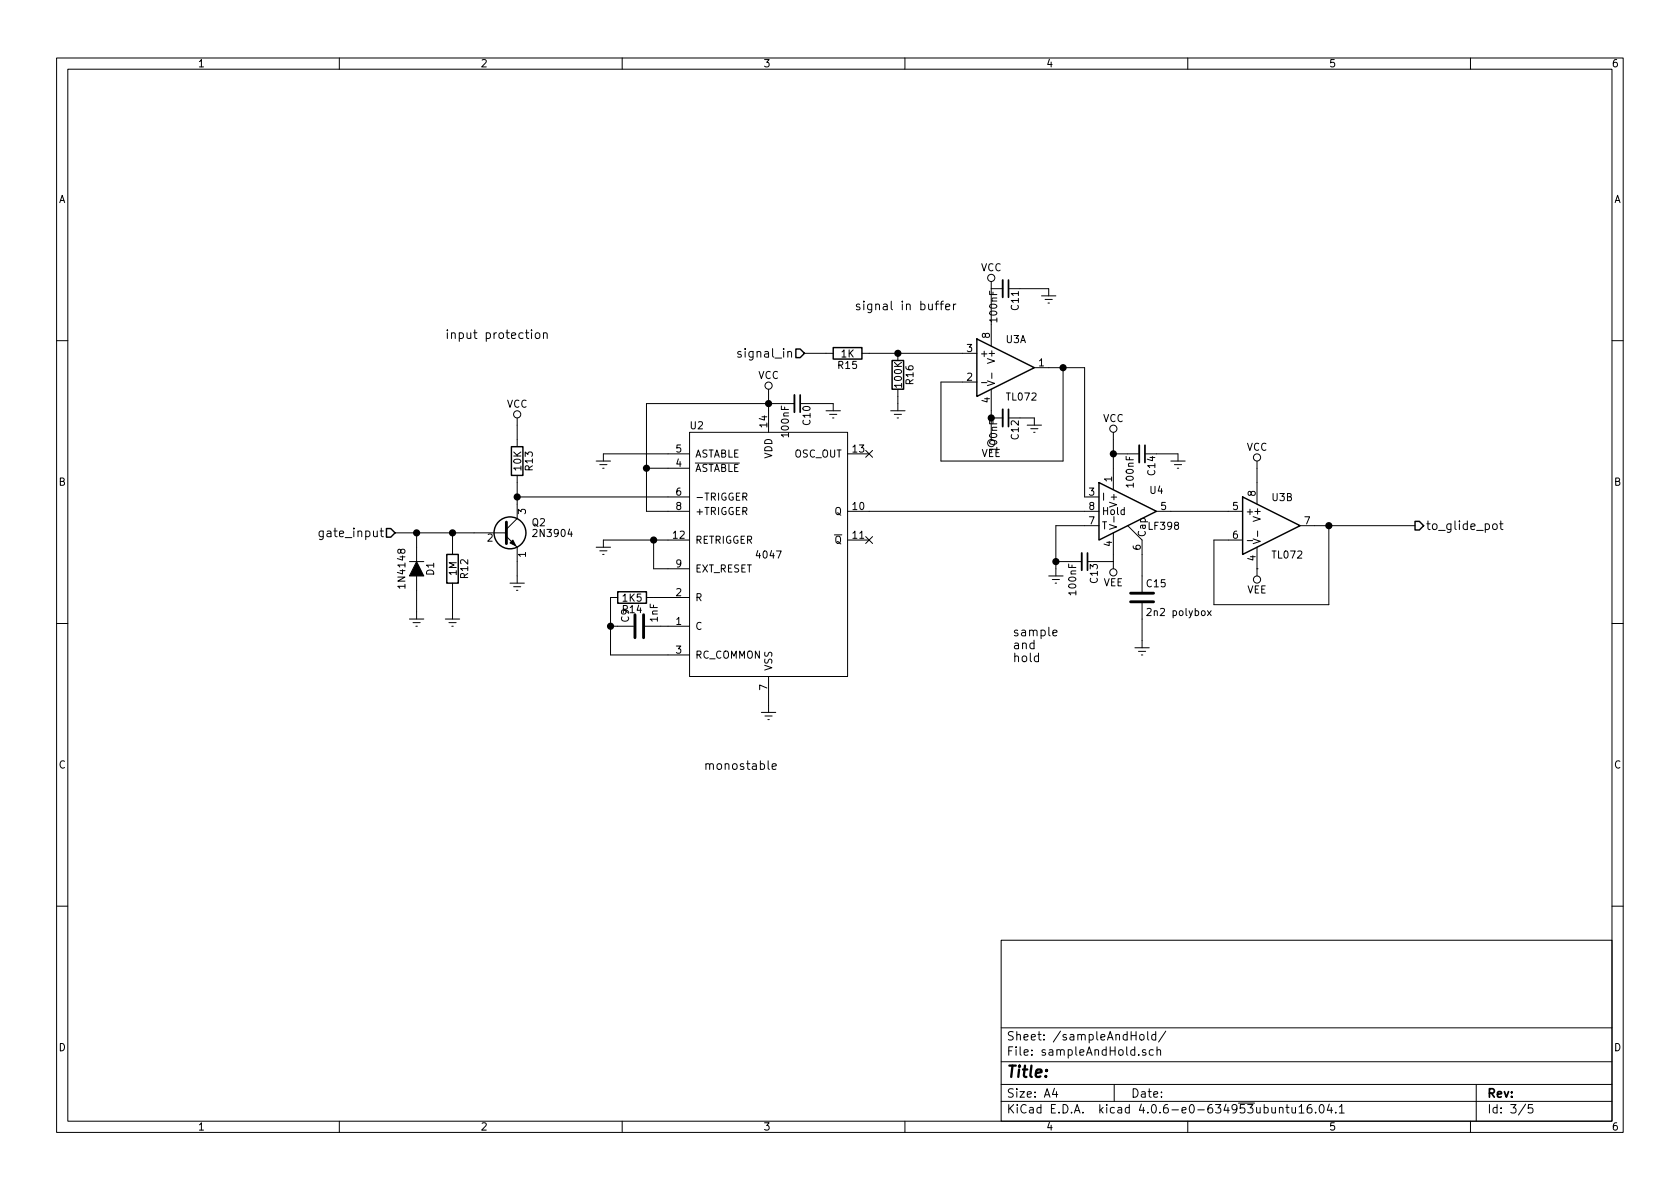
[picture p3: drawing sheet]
<svg xmlns="http://www.w3.org/2000/svg" width="297mm" height="210mm" viewBox="0 0 297 210" stroke-linecap="round" stroke-linejoin="round" font-family="sans-serif">
<g fill="none" stroke="#000" stroke-width=".18">
<path d="M10 10.3h277v189.9h-277zM12 12.2h273v186.1h-273zM60 10.3v1.9M110 10.3v1.9M160 10.3v1.9M210 10.3v1.9M260 10.3v1.9M94 58.3v.2M94 58.8v1.1M94.7 59l.2-.2 .5 .2 .1 .6-.2 .2-.4 .1-.2-.2zM96.1 59l.1-.1a.36 .36 0 0 1 .5 .2v.8M96.1 58.8v1.1"/>
<path d="M165.4 53.8h.5M165.9 53.3h-.3v.2v1.3M166.2 53.8h.6M166.8 53.3h-.3l-.1 .2v1.3M167.2 54.3l.7-.2v-.3h-.5l-.2 .2 .1 .7h.6M168.6 53.8v1M169 53.8h-.3l-.1 .3M175.3 49.8v11.4M175.3 51h2M178.4 51h7v1.3M184.1 52.3h2.6M184.8 53h1.3"/>
<path d="M185.3 53.6h.2M10 60.2h2M91.4 73.9v5.1M121.9 76.4h28v43.2h-28zM131 62.2l-.3-.1-.3 .3 .1 .2 .5 .1v.4h-.6M135.9 68.8v7.6M140.5 71.4h-26.2v19h7.6M142.2 62.5h5.1M143.5 71.4h3.8v1.2M146 72.6h2.6M146.7 73.3h1.3M147.2 73.9h.2"/>
<path d="M152.4 62.5h20.3M153.1 79.6l1.2 1.3M154.3 79.6l-1.2 1.3M157.5 72.6h2.5M158.1 73.3h1.3M158.6 73.9h.3M158.7 62.5v1.2M158.7 68.8v3.8M173.5 67.7h1M174.6 67.4l1.2 .4-1.2 .4M175.3 68.8v7.6M175.3 73.9h2"/>
<path d="M175.4 66v.9M180.3 73.9h2.6v1.3M181.6 75.2h2.5M182.2 75.8h1.3M182.8 76.4h.2M182.9 65h8.9v22.9h2.5M188 65v16.5h-21.6v-13.9h6.3M196.8 76.4v10.2M285 60.2h2M57.1 93.9v1.2l-.2 .3-.4-.1M57.1 94a.48 .48 0 0 0-.6 .1v.7a.48 .48 0 0 0 .6 0M67.2 93.9h.6"/>
<path d="M67.4 93.4v1.3l.4 .2M69.8 94.2h19.7M72.4 99.3h2.5M73.7 94.2v5.1M80 94.2v3.8M89.5 94.9l1.9 1.9v6.3M91.4 84.1v7.6l-1.9 1.9M91.4 87.9h30.5M105.4 96.8h2.5M105.4 81.5h2.5M106 97.4h1.3M106 82.2h1.3"/>
<path d="M106.6 82.8h.2M106.6 98h.2M114.3 82.8h7.6M115.6 95.5v5.1h6.3M121.9 80.3h-15.2v1.2M121.9 95.5h-15.2v1.3M122.9 81.9h7.8M149.9 90.4h44.4M149.9 80.3h3.8M149.9 95.5h3.8M153.1 94.9l1.2 1.2M154.3 94.9l-1.2 1.2"/>
<path d="M186.7 99.3h4.6M194.3 99.3h2.5M194.3 93h-7.6v8.8M196.2 92.8l1.2 .4-1.2 .4M196.8 94.2v6.4M196.8 80.3h4.6M197 91.4v.9M199.4 93l2.5 2.5v9.1M204.5 90.4h15.2M204.5 80.3h3.8v1.2M207 81.5h2.5M207.6 82.2h1.3"/>
<path d="M208.2 82.8h.2M220.5 95.6h1M221.6 95.3l1.2 .4-1.2 .4M222.2 81.5v7.6M222.2 96.8v5M222.4 93.9v1M229.9 93h20.3M234.9 93v13.9h-20.3v-11.4h5.1M264 92.8l.2-.2 .4 .2 .1 .6-.1 .2h-.4l-.2-.1zM265.2 92.6h.5M265.4 92.1v1.3l.3 .2M10 110.3h2"/>
<path d="M72.4 109.5h2.5M73 110.1h1.3M73.5 110.7h.3M73.7 101.8v7.7M78.7 109.5h2.6M79.4 110.1h1.2M79.9 110.7h.2M80 103.1v6.4M90.2 103.1h2.5M90.8 103.8h1.3M91.3 104.4h.3M107.9 110.7h4.1"/>
<path d="M109.2 105.7h-1.3v10.1h14M114 110.7h7.9M114.3 105.7h7.6M135.9 119.6v6.4M185.4 101.8h2.6M186.1 102.5h1.2M186.2 111.9l.7-.1-.1-.3-.4-.1-.2 .3v.7h.6M186.6 103.1h.2M200.7 114.5h2.5M201.3 115.2h1.3M201.8 115.8h.3M201.9 106.7v7.8"/>
<path d="M213.5 108l.6 .9M214.1 108l-.6 .9M222.2 100.6h.1M285 110.3h2M134.6 126h2.6M135.3 126.6h1.2M135.8 127.2h.2M136.5 135.6l.8-.2-.1-.3-.4-.1-.3 .3 .1 .7h.6M10 160.2h2M177 166.3h108v32h-108zM285 160.2h2M60 198.3v1.9"/>
<path d="M110 198.3v1.9M160 198.3v1.9M177 194.8h108M177 191.8h108M177 187.8h108M177 181.8h108M186.4 192.5l-.3 1h.9M186.8 193v1M197 191.8v3M201.6 183.1l.2-.2 .4 .2 .1 .5-.1 .2-.4 .1-.2-.1zM202.6 185.7a.37 .37 0 0 0-.6 .1l.1 .2 .5 .2v.1l-.2 .3-.4-.1M202.9 182.4v1.3l.2 .2"/>
<path d="M203.9 185.7l-.4-.1-.3 .3 .1 .6 .2 .1 .4-.1M204.3 183l-.4-.1-.3 .3 .1 .6 .2 .1 .4-.1M204.3 182.4v1.5M204.6 185.7l.2-.1 .4 .1v.9M204.6 185.1v1.5M206.1 182.3l-1.2 2M210 198.3v1.9M226.2 196l.2-.2 .4 .1v.9M226.2 195.8v1M227.4 195.8h.5M227.6 195.3v1.3l.3 .2M228.4 195.8l.1 .9 .4 .1 .2-.1"/>
<path d="M229.1 195.8v1M229.7 195.8l.4-.5v1.5M229.7 196.8h.9M231.8 195.3a.59 .59 0 0 0-.7 .7l.1 .7 .2 .1 .5-.1 .1-.5-.2-.2-.4-.1-.3 .3M232.6 196.7v.1M233.4 195.5l.2-.2a.81 .81 0 0 1 .6 .6 .81 .81 0 0 1-.3 .8l-.1 .1a.79 .79 0 0 1-.4-1.3zM235 195.2l-.3 1.1h.9M235.4 195.8v1M236.2 196.7v.1M236.8 195.8l.4-.5v1.5M236.8 196.8h.9M260 198.3v1.9"/>
<path d="M261 191.8v6.5M269.7 195.2l-1.2 2M271 195.3h-.7l-.1 .7 .2-.1 .5 .1 .1 .2v.5l-.2 .1-.6-.1"/>
<circle cx="175.3" cy="49.1" r=".63"/>
<circle cx="91.4" cy="73.3" r=".63"/>
<circle cx="135.9" cy="68.2" r=".63"/>
<circle cx="196.8" cy="75.8" r=".63"/>
<circle cx="222.2" cy="80.9" r=".63"/>
<circle cx="196.8" cy="101.2" r=".63"/>
<circle cx="222.2" cy="102.5" r=".63"/>
</g>
<g fill="none" stroke="#000" stroke-width=".25">
<path d="M172.7 59.9l10.2 5.1-10.2 5.1zM90.4 79h2.1v5.1h-2.1zM140.7 61.7h.8l.7 .8-.7 .7h-.8zM147.3 61.5h5.1v2h-5.1zM157.7 63.7h2.1v5.1h-2.1zM68.3 93.5h.8l.7 .7-.7 .8h-.8zM79 98h2v5.1h-2zM194.3 85.3l10.2 5.1-10.2 5.1zM219.7 87.9l10.2 5.1-10.2 5zM250.2 92.2h.8l.7 .8-.7 .7h-.8zM109.2 104.6h5.1v2.1h-5.1z"/>
<circle cx="90.2" cy="94.2" r="2.82"/>
</g>
<path d="M89.5 92.3v3.8M112.3 108.7v4.1M113.8 108.7v4.1M199.9 106.4h4.1M199.9 104.9h4.1" fill="none" stroke="#000" stroke-width=".51"/>
<path d="M90.2 96l.5-.5 .5 1zM73.7 99.3l1.2 2.5h-2.5z" fill="#000" stroke="#000" stroke-width=".18"/>
<path d="M177.3 49.5v3.1M140.5 69.8v3.1M177.3 72.4v3M201.4 78.7v3.1M191.3 97.8v3" fill="none" stroke="#000" stroke-width=".33"/>
<path d="M178.3 49.5v3.1M141.5 69.8v3.1M178.3 72.4v3M202.4 78.7v3.1M192.3 97.8v3" fill="none" stroke="#000" stroke-width=".3"/>
<g fill="#000" stroke="#000" stroke-width=".25">
<circle cx="135.9" cy="71.4" r=".51"/>
<circle cx="158.8" cy="62.5" r=".51"/>
<circle cx="175.3" cy="73.9" r=".51"/>
<circle cx="188" cy="65" r=".51"/>
<circle cx="73.7" cy="94.2" r=".51"/>
<circle cx="80" cy="94.2" r=".51"/>
<circle cx="91.4" cy="87.9" r=".51"/>
<circle cx="114.3" cy="82.8" r=".51"/>
<circle cx="115.6" cy="95.5" r=".51"/>
<circle cx="186.7" cy="99.3" r=".51"/>
<circle cx="196.9" cy="80.3" r=".51"/>
<circle cx="235" cy="93" r=".51"/>
<circle cx="108" cy="110.7" r=".51"/>
</g>
<text font-size="2.8" x="178" y="190.5">Title:</text>
<g font-size="2.1">
<text x="78.7" y="59.9">input protection</text>
<text x="151.1" y="54.9">signal in buffer</text>
<text x="131.1" y="63.2">signal_in</text>
<text x="57.2" y="95">gate_input</text>
<text x="252.1" y="93.7">to_glide_pot</text>
<text x="179.1" y="112.5">sample</text>
<text x="179.1" y="114.8">and</text>
<text x="179.1" y="117.1">hold</text>
<text x="124.5" y="136.1">monostable</text>
<text x="178" y="184">Sheet: /sampleAndHold/</text>
<text x="178" y="186.7">File: sampleAndHold.sch</text>
<text x="178" y="196.9">KiCad E.D.A. kicad 4.0.6-e0-634953ubuntu16.04.1</text>
<text x="178" y="194.1">Size: A4</text>
<text x="200" y="194.1">Date:</text>
<text x="263" y="194.1">Rev:</text>
<text x="263" y="196.9">Id: 3/5</text>
</g>
<g font-size="1.8">
<text x="35" y="11.9">1</text>
<text x="85" y="11.9">2</text>
<text x="135" y="11.9">3</text>
<text x="185" y="11.9">4</text>
<text x="235" y="11.9">5</text>
<text x="285" y="11.9">6</text>
<text x="10.4" y="35.9">A</text>
<text x="285.4" y="35.9">A</text>
<text x="173.4" y="47.9">VCC</text>
<text x="175" y="59.8" transform="rotate(-90 175 59.8)">8</text>
<text x="176.3" y="56.8" transform="rotate(-90 176.3 56.8)">100nF</text>
<text x="180.1" y="54.8" transform="rotate(-90 180.1 54.8)">C11</text>
<text x="148.2" y="65.2">R15</text>
<text x="148.7" y="63.2">1K</text>
<text x="171" y="62.2">3</text>
<text x="173.2" y="63.1">+</text>
<text x="175.9" y="63.9" transform="rotate(-90 175.9 63.9)">V+</text>
<text x="177.9" y="60.6">U3A</text>
<text x="183.7" y="64.8">1</text>
<text x="134" y="67">VCC</text>
<text x="159.5" y="68.4" transform="rotate(-90 159.5 68.4)">100K</text>
<text x="161.5" y="67.9" transform="rotate(-90 161.5 67.9)">R16</text>
<text x="171" y="67.3">2</text>
<text x="175" y="71.2" transform="rotate(-90 175 71.2)">4</text>
<text x="178.1" y="70.8">TL072</text>
<text x="89.6" y="72.1">VCC</text>
<text x="122.1" y="75.9">U2</text>
<text x="135.6" y="75.5" transform="rotate(-90 135.6 75.5)">14</text>
<text x="139.5" y="77.1" transform="rotate(-90 139.5 77.1)">100nF</text>
<text x="143.3" y="75.1" transform="rotate(-90 143.3 75.1)">C10</text>
<text x="180.1" y="77.6" transform="rotate(-90 180.1 77.6)">C12</text>
<text x="195" y="74.6">VCC</text>
<text x="92.2" y="83.2" transform="rotate(-90 92.2 83.2)">10K</text>
<text x="94.2" y="83.2" transform="rotate(-90 94.2 83.2)">R13</text>
<text x="119.5" y="82.5">4</text>
<text x="119.5" y="80">5</text>
<text x="122.9" y="83.4">ASTABLE</text>
<text x="122.9" y="80.9">ASTABLE</text>
<text x="136.5" y="81.2" transform="rotate(-90 136.5 81.2)">VDD</text>
<text x="140.3" y="80.9">OSC_OUT</text>
<text x="150.8" y="80">13</text>
<text x="173.5" y="80.8">VEE</text>
<text x="176.3" y="79.6" transform="rotate(-90 176.3 79.6)">100nF</text>
<text x="204.2" y="84" transform="rotate(-90 204.2 84)">C14</text>
<text x="220.4" y="79.7">VCC</text>
<text x="10.4" y="85.9">B</text>
<text x="119.5" y="87.6">6</text>
<text x="122.9" y="88.5">-TRIGGER</text>
<text x="192.6" y="87.6">3</text>
<text x="194.8" y="88.5">I</text>
<text x="196.6" y="85.2" transform="rotate(-90 196.6 85.2)">1</text>
<text x="197.5" y="89.3" transform="rotate(-90 197.5 89.3)">V+</text>
<text x="200.4" y="86" transform="rotate(-90 200.4 86)">100nF</text>
<text x="203.4" y="87.3">U4</text>
<text x="222" y="87.7" transform="rotate(-90 222 87.7)">8</text>
<text x="224.9" y="88.6">U3B</text>
<text x="285.4" y="85.9">B</text>
<text x="86.2" y="95.8">2</text>
<text x="93" y="90.9" transform="rotate(-90 93 90.9)">3</text>
<text x="94.1" y="93">Q2</text>
<text x="94.6" y="94.9">2N3904</text>
<text x="119" y="95.2">12</text>
<text x="119.5" y="90.2">8</text>
<text x="122.9" y="91.1">+TRIGGER</text>
<text x="147.5" y="91.1">Q</text>
<text x="150.8" y="90.2">10</text>
<text x="150.8" y="95.2">11</text>
<text x="192.6" y="92.7">7</text>
<text x="192.6" y="90.2">8</text>
<text x="194.8" y="93.6">T</text>
<text x="194.8" y="91.1">Hold</text>
<text x="202.6" y="95" transform="rotate(-90 202.6 95)">Cap</text>
<text x="203.2" y="93.7">LF398</text>
<text x="205.3" y="90.2">5</text>
<text x="218" y="90.2">5</text>
<text x="218" y="95.2">6</text>
<text x="220.2" y="91.1">+</text>
<text x="222.9" y="91.9" transform="rotate(-90 222.9 91.9)">V+</text>
<text x="230.7" y="92.7">7</text>
<text x="76.7" y="101.7" transform="rotate(-90 76.7 101.7)">D1</text>
<text x="80.7" y="101.8" transform="rotate(-90 80.7 101.8)">1M</text>
<text x="93" y="98.5" transform="rotate(-90 93 98.5)">1</text>
<text x="119.5" y="100.3">9</text>
<text x="122.9" y="101.2">EXT_RESET</text>
<text x="122.9" y="96.1">RETRIGGER</text>
<text x="133.9" y="98.7">4047</text>
<text x="147.5" y="96.1">Q</text>
<text x="196.6" y="96.6" transform="rotate(-90 196.6 96.6)">4</text>
<text x="201.7" y="97.3" transform="rotate(-90 201.7 97.3)">6</text>
<text x="222" y="99.2" transform="rotate(-90 222 99.2)">4</text>
<text x="225.1" y="98.7">TL072</text>
<text x="71.7" y="103.7" transform="rotate(-90 71.7 103.7)">1N4148</text>
<text x="82.8" y="102.2" transform="rotate(-90 82.8 102.2)">R12</text>
<text x="110.1" y="106.4">1K5</text>
<text x="119.5" y="105.4">2</text>
<text x="122.9" y="106.3">R</text>
<text x="190.3" y="105" transform="rotate(-90 190.3 105)">100nF</text>
<text x="194.1" y="103" transform="rotate(-90 194.1 103)">C13</text>
<text x="195.1" y="103.7">VEE</text>
<text x="202.8" y="103.8">C15</text>
<text x="220.5" y="104.9">VEE</text>
<text x="110.1" y="108.4">R14</text>
<text x="111.2" y="110" transform="rotate(-90 111.2 110)">C9</text>
<text x="116.3" y="110" transform="rotate(-90 116.3 110)">1nF</text>
<text x="119.5" y="110.5">1</text>
<text x="122.9" y="111.4">C</text>
<text x="203.3" y="108.9">2n2 polybox</text>
<text x="119.5" y="115.6">3</text>
<text x="122.9" y="116.5">RC_COMMON</text>
<text x="136.5" y="118.6" transform="rotate(-90 136.5 118.6)">VSS</text>
<text x="135.6" y="122" transform="rotate(-90 135.6 122)">7</text>
<text x="10.4" y="135.9">C</text>
<text x="285.4" y="135.9">C</text>
<text x="10.4" y="185.9">D</text>
<text x="285.4" y="185.9">D</text>
<text x="35" y="199.9">1</text>
<text x="85" y="199.9">2</text>
<text x="135" y="199.9">3</text>
<text x="185" y="199.9">4</text>
<text x="235" y="199.9">5</text>
<text x="285" y="199.9">6</text>
</g>
</svg>
